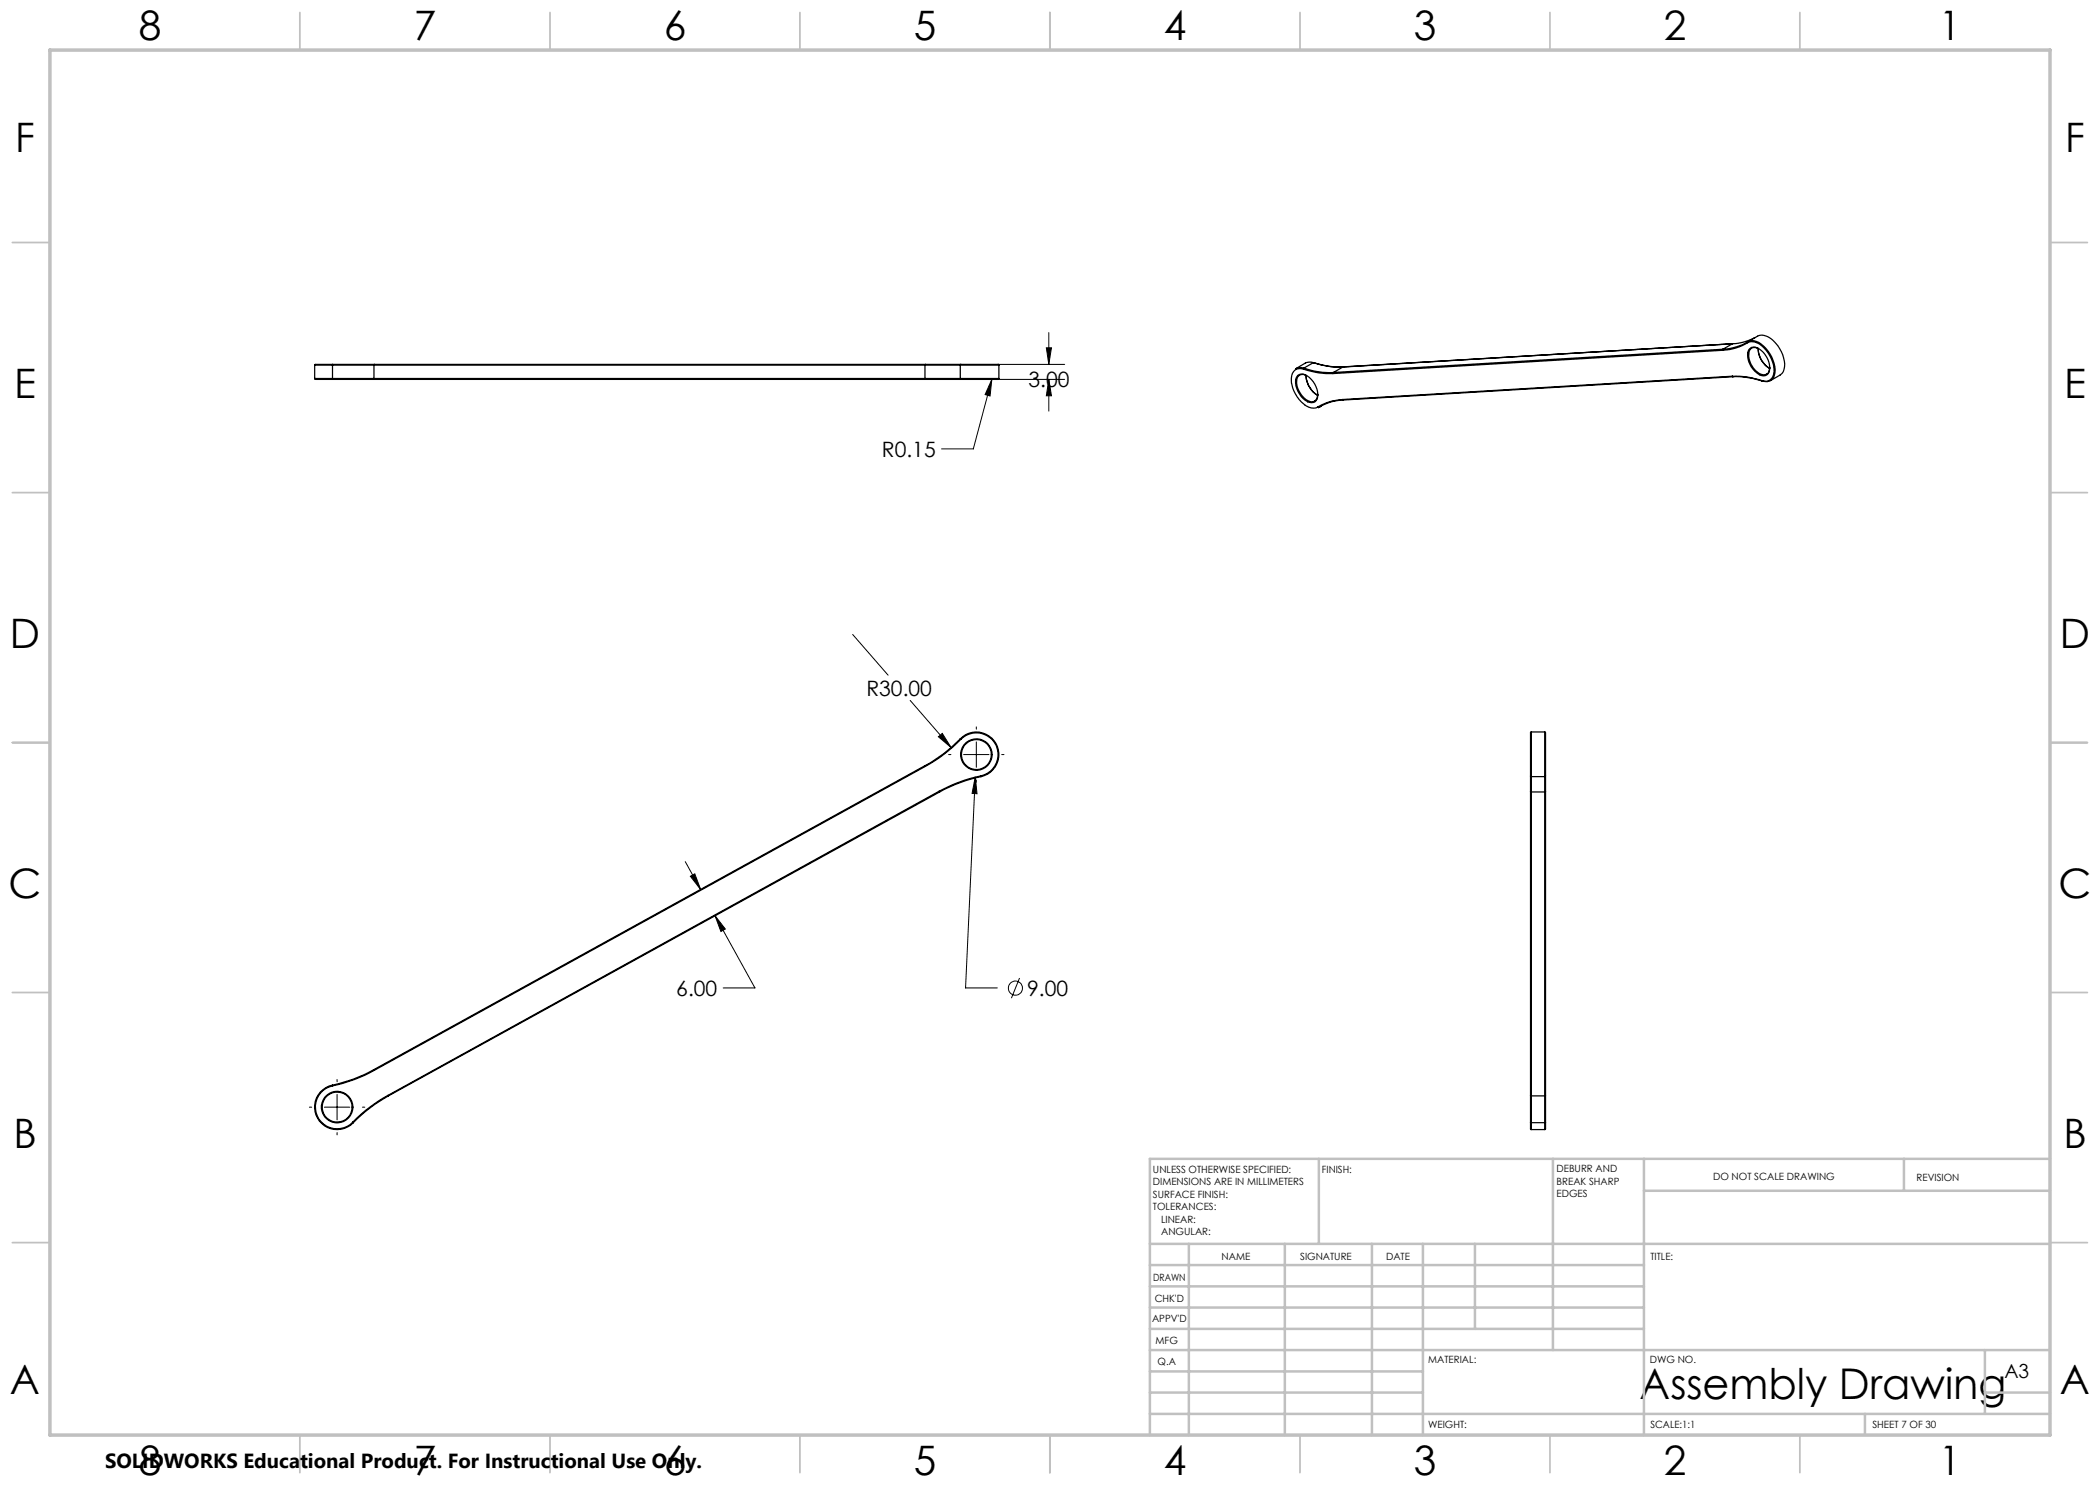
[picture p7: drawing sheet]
<svg xmlns="http://www.w3.org/2000/svg" width="420mm" height="297mm" viewBox="0 0 420 297" stroke-linecap="round" stroke-linejoin="round" font-family="sans-serif">
<g fill="none" stroke="#000" stroke-width=".25">
<path d="M62.9 75.7l.1 .2h3.5M62.9 75.7h3.6M62.9 73h3.6M62.9 73v2.7M66.5 73h8.3M66.5 75.7h8.3M66.5 75.7v.2M66.5 73v2.7M66.5 72.9h-3.5l-.1 .1M66.5 72.9v.1M66.5 72.9h8.4M66.5 75.9h8.4"/>
<path d="M74.8 75.7l.1 .2M74.8 75.7h110.2M74.8 73v2.7M74.8 73h110.2M74.9 72.9l-.1 .1M74.9 75.9h110.2M74.9 72.9h110.2M185 73h7.1M185 75.7l.1 .2M185 75.7h7.1M185 73v2.7M185.1 72.9l-.1 .1"/>
<path d="M185.1 72.9h7.1M185.1 75.9h7.1M192.1 75.7l.1 .2M192.1 75.7h7.7M192.1 73h7.7M192.1 73v2.7M192.2 72.9h7.5l.1 .1M192.2 72.9l-.1 .1M199.8 75.7l-.2 .2h-7.4M199.8 73v2.7M259.6 75.1a2.09 2.09 0 0 1 2.7 .8 3.8 3.8 0 0 1 .9 4.2 1.88 1.88 0 0 1-2.6-.4 4 4 0 0 1-1.2-4.4zM260.7 73.8a1.76 1.76 0 0 0-2.4 1.9 6.3 6.3 0 0 0 4 5.9h.9l.3-.2"/>
<path d="M260.7 73.8a15.8 15.8 0 0 0 5.9 .9M260.8 73.6a15.8 15.8 0 0 0 5.9 .9M260.8 73.6l-.1 .2M261.1 75a1.29 1.29 0 0 0-1.4 .2 1.29 1.29 0 0 0-.4 1.4 4.2 4.2 0 0 0 3 3.8l.8-.3M261.2 75.1a4.7 4.7 0 0 0 2.3 4 4.6 4.6 0 0 1-2.3-4zM262.7 72.5a17.1 17.1 0 0 0 5.9 .9M262.7 72.5a15.8 15.8 0 0 0 5.9 .9M262.7 72.5h-1.3l-2.2 1.2a1.95 1.95 0 0 1 1.6-.1M262.7 72.5l-1.9 1.1M263.5 78.9v.6l-.4 .6M263.5 78.9h.1M266.7 74.5l-.1 .2"/>
<path d="M268.5 79.9a10.6 10.6 0 0 0-5 1.5M268.6 73.4l-1.9 1.1M268.6 73.4h.1M268.7 80a10.3 10.3 0 0 0-5 1.5M344.5 70.1l-77.9 4.6M344.6 69.8l-.1 .3M344.6 69.8l-77.9 4.7M346.5 75.2a15.8 15.8 0 0 1 5.9 .9M346.5 75.2l.1 .1M346.5 75.2l-78 4.7M346.5 68.8l-77.9 4.6M346.5 68.8l-1.9 1"/>
<path d="M346.6 75.3h.5a18.3 18.3 0 0 1 5.3 .9M346.6 75.3l-78 4.7-.1-.1M349.5 68.5a3.1 3.1 0 0 1 3.7 1.5 5.4 5.4 0 0 1 1.4 5.3 1.62 1.62 0 0 1-2.2 .8M349.5 68.5a10.6 10.6 0 0 1-5 1.6M349.6 68.4l-.1 .1M349.6 68.4a3.1 3.1 0 0 1 3.6 1.3 5.9 5.9 0 0 1 1.6 5.7 1.82 1.82 0 0 1-2.4 .8M349.6 68.4a11.2 11.2 0 0 1-5 1.4M349.6 68.3l1.9-1.1a3.1 3.1 0 0 1 3.6 1.4 5.9 5.9 0 0 1 1.6 5.7l-.6 .7-2 1.1M350 69.7a2.05 2.05 0 0 1 2.7 .8 4.3 4.3 0 0 1 1.1 3.9 1.42 1.42 0 0 1-2.4 .2 4.2 4.2 0 0 1-1.7-4.6zM351 67.5a11.1 11.1 0 0 1-4.5 1.3M351.5 69.6a1.29 1.29 0 0 0-1.5 .2 1.29 1.29 0 0 0-.3 1.5 4.1 4.1 0 0 0 3 3.7 1.21 1.21 0 0 0 1.2-1.5M351.6 69.7a4.8 4.8 0 0 0 2.3 4 4.5 4.5 0 0 1-2.3-4z"/>
<path d="M352.4 76.1v.1M263.5 81.4l.2 .1M264.2 81.2l-.5 .3M185 153.1l.1 .2M185 153.1l-110.2 60.8M185.1 153.3l-110.2 60.8M187.8 158.3l.1 .1M187.8 158.3l-110.2 60.8M187.9 158.4l-110.2 60.8M192.1 147.8l.1 .1M192.1 147.8a4.5 4.5 0 0 1 7.1 .9 4.5 4.5 0 0 1-3 6.6M192.1 147.8a28 28 0 0 1-7.1 5.3"/>
<path d="M192.2 147.9a4.4 4.4 0 0 1 6.9 .9 4.4 4.4 0 0 1-2.9 6.4M192.2 147.9a30.4 30.4 0 0 1-7.1 5.4M196.2 155.2a30.8 30.8 0 0 0-8.4 3.1M196.2 155.2v.1M196.2 155.3a30.3 30.3 0 0 0-8.3 3.1M306.1 155.2l.1 .1M306.1 158.3l.1 .1M306.1 155.2v3.1M306.1 158.3v60.8M306.2 146.4l-.1 .1v8.7M306.2 155.3v3.1M306.2 146.4v8.9"/>
<path d="M306.2 146.4h2.8M306.2 155.3h2.8M306.2 158.4h2.8M306.2 158.4v60.8M309 146.4l.1 .1v8.7M309 155.3v3.1M309 146.4v8.9M309 158.4v60.8M309.1 155.2l-.1 .1M309.1 158.3l-.1 .1M309.1 155.2v3.1M309.1 158.3v60.8"/>
<path d="M66.5 217a4.5 4.5 0 0 0-3 6.6 4.5 4.5 0 0 0 7.2 .9M66.5 217v.2M66.5 217.2a4.3 4.3 0 0 0-2.9 6.3 4.3 4.3 0 0 0 7 .9M74.8 213.9a28.9 28.9 0 0 1-8.3 3.1M74.8 213.9l.1 .2M74.9 214.1a29.7 29.7 0 0 1-8.4 3.1M77.6 219.1a30.4 30.4 0 0 0-7 5.3M77.6 219.1l.1 .1M77.7 219.2a31.2 31.2 0 0 0-7 5.3M306.1 219.1l.1 .1M306.1 219.1v5.3M306.2 219.2v5.3"/>
<path d="M306.2 219.2h2.8M309 219.2v5.3M309.1 219.1l-.1 .1M309.1 219.1v5.3M70.6 224.4l.1 .1M306.1 224.4v1.4l.1 .1M306.1 224.4l.1 .1M306.2 224.5v1.4M306.2 225.9h2.8M306.2 224.5h2.8M309 224.5v1.4M309.1 224.4v1.4l-.1 .1"/>
<path d="M309.1 224.4l-.1 .1"/>
<circle cx="195.3" cy="150.9" r="3"/>
<circle cx="195.3" cy="150.9" r="3.1"/>
<circle cx="67.4" cy="221.4" r="2.99"/>
<circle cx="67.4" cy="221.4" r="3.2"/>
</g>
<g fill="none" stroke="#000" stroke-width=".2">
<path d="M198.4 75.9l-.4 3.3-1-.3zM198.4 75.9l-3.7 13.9h-6.4M199.5 75.9h13.4M199.5 72.9h13.4M209.3 69.6h1l-.5 3.3zM209.8 75.9l.5 3.3h-1zM209.8 66.5v6.4M209.8 75.9v6.3M170.5 126.9l7.1 8.1M182 140.1l8.2 9.4M187.7 147.4l.8-.7 1.7 2.8zM189.7 150.9h.5"/>
<path d="M192.7 150.9h5.1M195.1 155.4l.3 3.3h-1zM195.1 155.4l-2 42.2h6.4M195.3 145.4v.4M195.3 148.4v5.1M195.3 156v.5M200.3 150.9h.5M137.1 172.3l3 5.6M138.1 175.3l.9-.5 1.1 3.1zM143 183.2l2.1 2.6-.9 .5zM143 183.2l8 14.4h-6.4M203.9 195.6l-1.6 4"/>
<path d="M67.4 215.9v.5M67.4 218.9v5.1M61.9 221.4h.4M64.9 221.4h5.1M67.4 226.5v.5M72.5 221.4h.5"/>
<circle cx="203.1" cy="197.6" r="1.41"/>
</g>
<g fill="none" stroke="#c0c0c0" stroke-width=".35">
<path d="M60 2.5v7.5M110 2.5v7.5M160 2.5v7.5M210 2.5v7.5M260 2.5v7.5M310 2.5v7.5M360 2.5v7.5M2.5 48.5h7.5M410 48.5h7.5M2.5 98.5h7.5M410 98.5h7.5M2.5 148.5h7.5"/>
<path d="M410 148.5h7.5M2.5 198.5h7.5M410 198.5h7.5M2.5 248.5h7.5M410 248.5h7.5M60 287v7.5M110 287v7.5M160 287v7.5M210 287v7.5M260 287v7.5M310 287v7.5M360 287v7.5"/>
</g>
<g fill="none" stroke="#c0c0c0" stroke-width=".5">
<path d="M263.8 231.8v17M310.6 231.8v38.2M328.8 231.8v55.2M328.8 238.2h81.2M380.8 231.8v6.4M410 231.8h-180v55.2M230 248.8h180M230 257.3h98.8M230 253h98.8M237.8 248.8v38.2M257 248.8v38.2M274.4 248.8v38.2"/>
<path d="M284.6 248.8v38.2M295 248.8v17M230 265.8h98.8M230 261.5h98.8M230 278.5h54.6M230 274.3h54.6M230 270h180M397 278.5h13M397 270v12.8M230 282.8h180M373 282.8v4.2"/>
</g>
<path d="M10 10h400v277h-400z" fill="none" stroke="#c0c0c0" stroke-width=".7"/>
<path d="M195.1 155.4l-.7 3.3h1zM143 183.2l2.1 2.6-.9 .5zM138.1 175.3l.9-.5 1.1 3.1zM187.7 147.4l2.5 2.1-1.7-2.8zM209.8 75.9l.5 3.3h-1zM209.3 69.6h1l-.5 3.3zM198.4 75.9l-1.4 3 1 .3z" fill="#000"/>
<text font-size="8.5" x="327.9" y="279.7">Assembly Drawing</text>
<g font-size="8.1">
<text x="27.7" y="8">8</text>
<text x="82.7" y="8">7</text>
<text x="132.7" y="8">6</text>
<text x="182.7" y="8">5</text>
<text x="232.7" y="8">4</text>
<text x="282.7" y="8">3</text>
<text x="332.7" y="8">2</text>
<text x="387.7" y="8">1</text>
<text x="3" y="30.4">F</text>
<text x="413" y="30.4">F</text>
<text x="2.8" y="79.6">E</text>
<text x="412.8" y="79.6">E</text>
<text x="2" y="129.6">D</text>
<text x="412" y="129.6">D</text>
<text x="1.7" y="179.6">C</text>
<text x="411.7" y="179.6">C</text>
<text x="2.7" y="229.6">B</text>
<text x="412.7" y="229.6">B</text>
<text x="2" y="278.9">A</text>
<text x="412" y="278.9">A</text>
<text x="27.7" y="295">8</text>
<text x="82.7" y="295">7</text>
<text x="132.7" y="295">6</text>
<text x="182.7" y="295">5</text>
<text x="232.7" y="295">4</text>
<text x="282.7" y="295">3</text>
<text x="332.7" y="295">2</text>
<text x="387.7" y="295">1</text>
</g>
<g font-size="4.2">
<text x="205.7" y="77.3">3.00</text>
<text x="176.4" y="91.4">R0.15</text>
<text x="173.3" y="139.1">R30.00</text>
<text x="135.3" y="199.2">6.00</text>
<text x="205.4" y="199.2">9.00</text>
</g>
<text font-size="4.1" x="21" y="293.7">SOLIDWORKS Educational Product. For Instructional Use Only.</text>
<text font-size="3.9" x="400.9" y="275.5">A3</text>
<g font-size="2">
<text x="230.6" y="234.6">UNLESS OTHERWISE SPECIFIED:</text>
<text x="230.6" y="237.1">DIMENSIONS ARE IN MILLIMETERS</text>
<text x="230.6" y="239.6">SURFACE FINISH:</text>
<text x="264.4" y="234.6">FINISH:</text>
<text x="311.3" y="234.5">DEBURR AND</text>
<text x="311.3" y="237">BREAK SHARP</text>
<text x="311.3" y="239.5">EDGES</text>
<text x="342.6" y="236">DO NOT SCALE DRAWING</text>
<text x="383.3" y="236.2">REVISION</text>
<text x="230.6" y="242.1">TOLERANCES:</text>
<text x="232.2" y="244.6">LINEAR:</text>
<text x="232.2" y="247.1">ANGULAR:</text>
<text x="244.3" y="252">NAME</text>
<text x="260" y="251.9">SIGNATURE</text>
<text x="277.2" y="251.9">DATE</text>
<text x="330.1" y="251.9">TITLE:</text>
<text x="230.6" y="256.1">DRAWN</text>
<text x="230.9" y="260.3">CHK'D</text>
<text x="230.4" y="264.4">APPV'D</text>
<text x="231.1" y="268.8">MFG</text>
<text x="231.5" y="273">Q.A</text>
<text x="285.6" y="272.5">MATERIAL:</text>
<text x="330" y="272.5">DWG NO.</text>
<text x="285.6" y="285.5">WEIGHT:</text>
<text x="330.1" y="285.6">SCALE:1:1</text>
<text x="374.5" y="285.6">SHEET 7 OF 30</text>
</g>
</svg>
